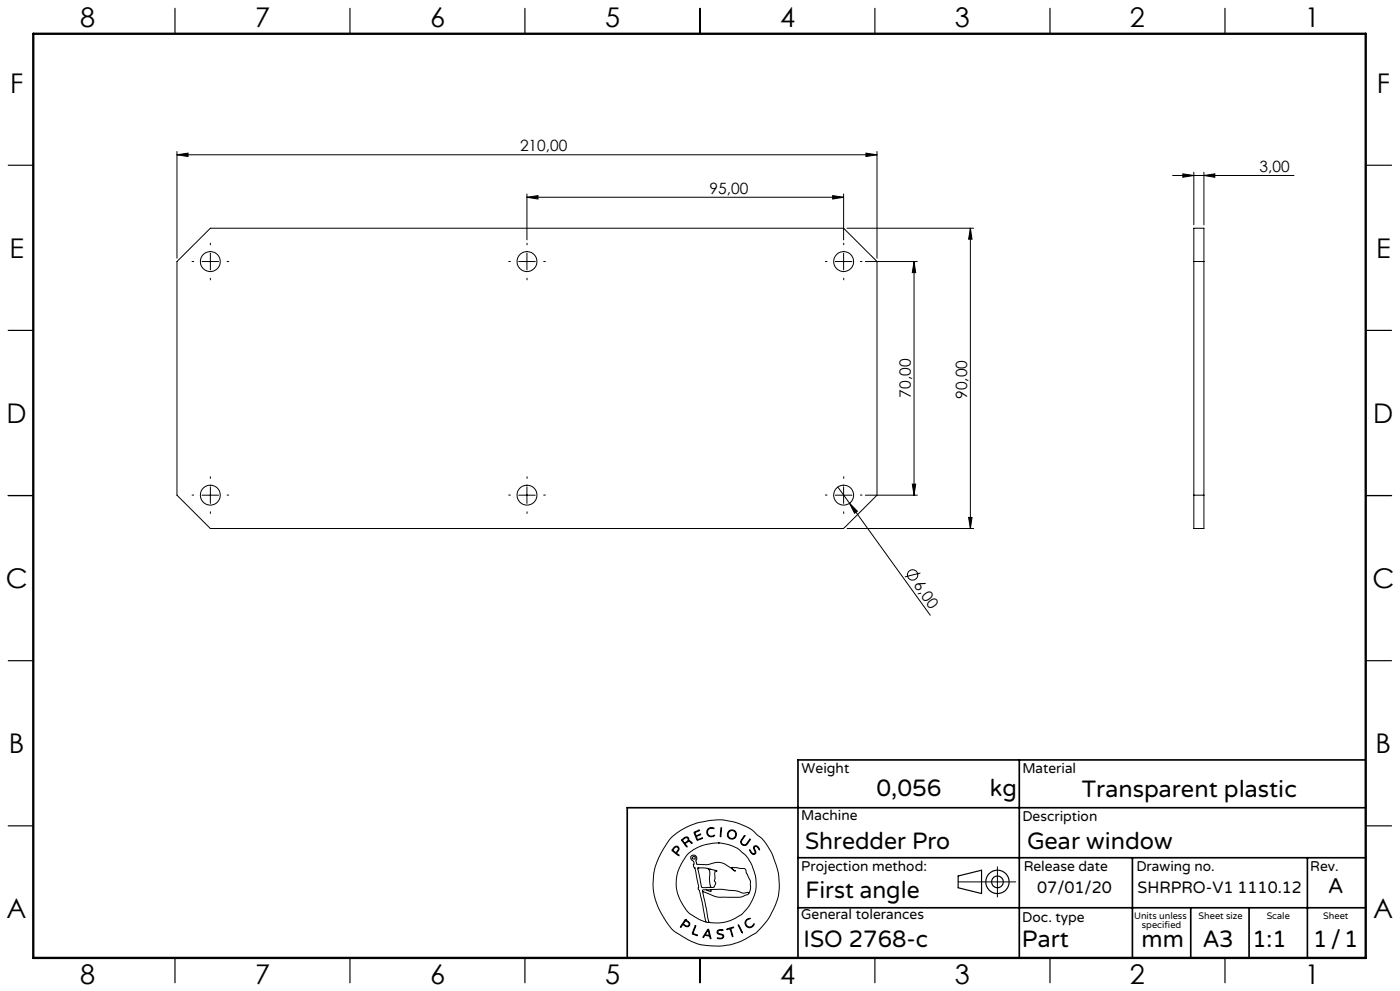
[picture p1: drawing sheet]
<svg xmlns="http://www.w3.org/2000/svg" width="420mm" height="297mm" viewBox="0 0 420 297" stroke-linecap="round" stroke-linejoin="round" font-family="sans-serif">
<g fill="none" stroke="#000" stroke-width=".3">
<path d="M53.1 46.4l3.3-.5v1zM53.1 45.4v32M53.1 46.4h210M158.1 59.1l3.3-.5v1.1zM158.1 58.1v13.8M158.1 59.1h95M249.8 58.6l3.3 .5-3.3 .6zM253.1 58.1v13.8M259.8 45.9l3.3 .5-3.3 .5zM263.1 45.4v32M351.8 52.6h36.4M354.9 52.1l3.2 .5-3.2 .5z"/>
<path d="M358.1 51.6v15.8M361.2 52.6l3.3-.5v1zM361.2 51.6v15.8M53.1 78.4l10-10h190l10 10v70l-10 10h-190l-10-10zM60.6 78.4h5M63.1 75.9v5M155.6 78.4h5M158.1 75.9v5M250.6 78.4h5M253.1 75.9v5M254.1 68.4h38M259.6 78.4h15.6"/>
<path d="M274.2 78.4l.5 3.3h-1zM274.2 78.4v70M291.1 68.4v90M291.1 68.4l.5 3.3h-1zM358.1 78.4h3.1M358.1 68.4h3.1v90h-3.1zM60.6 148.4h5M63.1 145.9v5M155.6 148.4h5M158.1 145.9v5M250.6 148.4h5M251.4 146l3.4 4.8"/>
<path d="M253.1 145.9v5M254.1 158.4h38M254.8 150.8l2.4 2.4-.8 .6zM254.8 150.8l24.3 33.6M259.6 148.4h15.6M273.7 145.1h1l-.5 3.3zM290.6 155.1h1l-.5 3.3zM358.1 148.4h3.1M276.1 171.7l-4.6 1.2M201.3 251.1l2.8-2.2 4.5-2.1 4.8-1 3.2-.1 3.7 .7 3.3 1.2 2 1.1 2.8 2.4 1.5 1.8 1.8 3.2 1.8 5.3 .3 3.5-.2 3-.8 2.8-1.7 3.7-1.8 2.5a16.5 16.5 0 0 1-6.7 5l-3.3 1.2-2.9 .4h-3.4l-2.9-.4-3.7-1.5-3.8-2.3-1.1-.9-1.2-1.6-2.3-3.7-1.2-2.8-.6-2.2-.3-3.1 .3-3.5 .9-3.2 2-4zM202 254.1l.7-.5 .6 .1 .4 .6-.1 .6a.64 .64 0 0 0-.3 1.1l.4 .5-1.7-1.2a.52 .52 0 0 1-.4-.5 .52 .52 0 0 1 .4-.6zM202.4 254l.4-.2 .5 .1 .2 .5-.2 .4a.73 .73 0 0 1-.7 .6 .73 .73 0 0 1-.7-.7z"/>
<path d="M204.5 251.6l1.1-.7h.6l.4 .3 .1 .8 .6 .2 .3 .5-.8-.5-.6 .2a.61 .61 0 0 0-.6 .5 .61 .61 0 0 0 .5 .7l-.1 .3-1.5-2zM204.8 251.7l.8-.6h.6l.2 .6-.5 .6a.52 .52 0 0 1-.6 .3 .52 .52 0 0 1-.4-.5zM208.2 249.4l1.7-.6-1 .5a.57 .57 0 0 0-.2 .9 .57 .57 0 0 0 .9 0l.6-.2-.8 .5a.46 .46 0 0 0-.5 .4 .46 .46 0 0 0 .3 .5l.1 .2 1.5-.5-1.7 .7zM212.3 248.5l.8-.5 1 .2 .1 .2-.9-.2-.7 .3-.3 .5v.7l.1 .4 .6 .4 1.3-.2a.53 .53 0 0 1-.3 .5 .53 .53 0 0 1-.5 0l-.9-.2-.4-.4-.2-1zM215.5 252.6l2.7 .4 3 1.2 2.3 1.9 .9 1.2 1.3 2.2 1.1 3.8-.1 3.5-.8 2.5a11.7 11.7 0 0 1-8.9 7.2l-2.6 .1-1.7-.2M215.5 252.6l-4.1 .6-3.4 1.5-2.1 1.8-2.1 3.5-.5 1.4-.4 2 .1 3 .9 2.9 2 3.4a9.1 9.1 0 0 0 4 2.9l1.9 .8M215.5 252.6h.1M216.3 248.1h.2v.6l-.2 1.9-.2 .2zM223.3 250.5l.1-.1 .1 .2-1.1 1.6 .2 .7 .7 .3a3.3 3.3 0 0 0 1.7-1.7v.2l-1 1.5-.4 .2-.7-.1-.6-.5-.1-.6zM224.9 254.7l.7 .9 .5 .3 .4-.3-.4-1.4 .2-.6h.9l.7 1-.1 .1-.9-1-.5 .1-.1 .4 .5 1.4-.6 .5-.9-.5zM299.2 259.8v9M205.6 275.6l-1.4 2-.1 .2h.2a.69 .69 0 0 1 .6-.6 .69 .69 0 0 1 .8 .4l.9 .1 .3-.9-1.3-1.2"/>
<path d="M205.6 275.6h.1M205.6 275.9l-.3 .5M205.7 275.9l1 .9-.1 .6-.6 .1a.7 .7 0 0 1-.9-.9l.2-.2M205.7 275.9h.1M208.5 277.5l.2-.1v.2l-.5 1.4a.56 .56 0 0 0-.2 .7 .56 .56 0 0 0 .7 .3l.5 .4-1.6-.6zM209.3 260.2l2.3-.1 3.1 .8 .4 .3a.35 .35 0 0 0-.5-.2 .35 .35 0 0 0-.1 .5v1.8l-.2 .7 .4 .8-.4 1-.5 .2h-2.6a.85 .85 0 0 1-.8-.2 .85 .85 0 0 1-.1-.9zM209.4 260.1h.1M210.8 267.2l1.9 9.2M210.8 267.2l3.7 1.5 1.3 .2h6.3l2.1-.8 .4-.3M211.8 276.4h.9M211.9 266.7h-1.1v.5M212.1 260.2a2.12 2.12 0 0 1 .8 2.7v1.9l.3 .9-.3 .2"/>
<path d="M212.3 278.6l.1-.1a4.3 4.3 0 0 1 .9 2.6v.2h-.2a.74 .74 0 0 0-.8-.8l-.2-.1a.82 .82 0 0 0-1.1 .6l-.1-.3zM212.3 278.9l.4 .9a.4 .4 0 0 1-.1 .6 .4 .4 0 0 1-.6-.2l-.4-.1zM212.4 278.9h.1M212.7 276.4h.1M213 260.6h.1M213.3 266.6l3.2-.1 4.2 .4 2.3 .8 1.1-.2a.3 .3 0 0 1 .4-.1 .3 .3 0 0 1 .1 .4M213.3 266.6v.6l-1.4-.5M213.3 266.6l-1.4 .1M215.3 278.9l.6-.3 1 .1v.2h-1.4l-.2 .6 .3 .2 1.4 .5 .1 .5-.2 .4-.6 .3-1.1-.2h1.1l.6-.5-.3-.5-1.4-.5-.1-.4zM218 278.4l2.1-.5-.8 .4 .5 2.4-.8-2.3-.8 .2zM221.5 277.2l1.2 2.2v.2zM221.5 277.1h.1"/>
<path d="M224 275.6l.7-.4 .3 .1-.8 .4-.4 .6v.6l.5 .7 .9 .2 .9-.9a.41 .41 0 0 1 .1 .5 .41 .41 0 0 1-.4 .2l-1 .5-.9-.5-.4-1.1zM224.6 267.8l.5-1.4v-2.3l-1.7-3.8-3.9-.3 .3 .5 .8 .6h-.1l-3.1-2.2-1.7-.5-3.6 .7-3-.1-.3-.9 .3-.8-.3-.7-.6-.3-.7 .1-.3 .4v.4l1 1.1-.1 1.4 .4 .5 1.1 5.4-.2 .8 .4 .4 .3 1.1 1.7 8.5M287.4 264.3h17.3"/>
<circle cx="63.1" cy="78.4" r="3"/>
<circle cx="158.1" cy="78.4" r="3"/>
<circle cx="253.1" cy="78.4" r="3"/>
<circle cx="63.1" cy="148.4" r="2.99"/>
<circle cx="158.1" cy="148.4" r="2.99"/>
<circle cx="253.1" cy="148.4" r="2.99"/>
<circle cx="273.8" cy="172.3" r="1.54"/>
<circle cx="208.1" cy="257.1" r=".44"/>
<circle cx="219.5" cy="250.1" r="1.17"/>
<circle cx="219.6" cy="250.1" r="1.38"/>
</g>
<g fill="none" stroke="#000" stroke-width=".35">
<path d="M52.5 2.5v7.5M105 2.5v7.5M157.5 2.5v7.5M210 2.5v7.5M262.5 2.5v7.5M315 2.5v7.5M367.5 2.5v7.5M2.5 49.5h7.5M410 49.5h7.5M2.5 99h7.5M410 99h7.5M2.5 148.5h7.5"/>
<path d="M410 148.5h7.5M2.5 198h7.5M410 198h7.5M2.5 247.5h7.5M410 247.5h7.5M287.4 262.5l7.1-1.7v7l-7.1-1.7zM52.5 287v7.5M105 287v7.5M157.5 287v7.5M210 287v7.5M262.5 287v7.5M315 287v7.5"/>
<path d="M367.5 287v7.5"/>
<circle cx="299.2" cy="264.3" r="3.5"/>
<circle cx="299.2" cy="264.3" r="1.75"/>
</g>
<g fill="none" stroke="#000" stroke-width=".3" stroke-dasharray="15.2 1.3 1.3 1.3">
<path d="M58.1 78.4h-.5M63.1 73.4v-.5M68.1 78.4h.5M153.1 78.4h-.5M158.1 73.4v-.5M163.1 78.4h.5M248.1 78.4h-.5M253.1 73.4v-.5M258.1 78.4h.5M63.1 83.4v.5M158.1 83.4v.5M253.1 83.4v.5"/>
<path d="M58.1 148.4h-.5M63.1 143.4v-.5M63.1 153.4v.5M68.1 148.4h.5M153.1 148.4h-.5M158.1 143.4v-.5M158.1 153.4v.5M163.1 148.4h.5M248.1 148.4h-.5M253.1 143.4v-.5M253.1 153.4v.5M258.1 148.4h.5"/>
</g>
<path d="M305.8 227.7v59.2M409.7 227.7h-170.3v59.2M239.4 257.1h170.3M339.7 257.1v29.9M392.2 257.1v29.8M409.7 242.1h-221.5v45M239.4 272.1h170.3M357.2 272.1v14.8M374.7 272.1v14.8" fill="none" stroke="#000" stroke-width=".5"/>
<path d="M10 10.1h399.7v277h-399.7z" fill="none" stroke="#000" stroke-width=".7"/>
<g fill="#000">
<path d="M254.8 150.8l2.4 2.4-.8 .6z"/>
<path d="M53.1 46.4l3.3-.5v1zM259.8 45.9l3.3 .5-3.3 .5z"/>
<path d="M158.1 59.1l3.3-.5v1.1zM249.8 58.6l3.3 .5-3.3 .6z"/>
<path d="M354.9 52.1l3.2 .5-3.2 .5zM361.2 52.6l3.3-.5v1z"/>
<path d="M291.1 68.4l.5 3.3h-1zM290.6 155.1h1l-.5 3.3z"/>
<path d="M273.7 145.1h1l-.5 3.3zM274.2 78.4l.5 3.3h-1z"/>
</g>
<g font-size="8.1">
<text x="24" y="8">8</text>
<text x="76.5" y="8">7</text>
<text x="129" y="8">6</text>
<text x="181.5" y="8">5</text>
<text x="234" y="8">4</text>
<text x="286.5" y="8">3</text>
<text x="339" y="8">2</text>
<text x="391.5" y="8">1</text>
<text x="3" y="27.7">F</text>
<text x="413" y="27.7">F</text>
<text x="2.8" y="77.2">E</text>
<text x="412.8" y="77.2">E</text>
<text x="2" y="126.7">D</text>
<text x="412" y="126.7">D</text>
<text x="1.7" y="176.2">C</text>
<text x="411.7" y="176.2">C</text>
<text x="2.7" y="225.7">B</text>
<text x="412.7" y="225.7">B</text>
<text x="2" y="275.2">A</text>
<text x="412" y="275.2">A</text>
<text x="24" y="295">8</text>
<text x="76.5" y="295">7</text>
<text x="129" y="295">6</text>
<text x="181.5" y="295">5</text>
<text x="234" y="295">4</text>
<text x="286.5" y="295">3</text>
<text x="339" y="295">2</text>
<text x="391.5" y="295">1</text>
</g>
<g font-size="7.1">
<text x="263" y="238.5">0,056</text>
<text x="297" y="238.5">kg</text>
<text x="324.6" y="239">Transparent plastic</text>
<text x="241.5" y="254.4">Shredder Pro</text>
<text x="308.1" y="254.4">Gear window</text>
<text x="241.6" y="269.2">First angle</text>
<text x="241.1" y="283.7">ISO 2768-c</text>
<text x="306.6" y="283.9">Part</text>
<text x="342.5" y="283.9">mm</text>
<text x="360.9" y="283.8">A3</text>
<text x="375.7" y="283.9">1:1</text>
<text x="393.9" y="283.9">1/1</text>
</g>
<text font-size="6.3" x="398.5" y="267.7">A</text>
<g font-size="4.9">
<text x="311.2" y="267.6">07/01/20</text>
<text x="341.3" y="267.6">SHRPRO-V1 1110.12</text>
</g>
<g font-size="4.7">
<text x="156" y="45.4">210,00</text>
<text x="377.9" y="51.6">3,00</text>
<text x="212.8" y="58.1">95,00</text>
<text x="273.2" y="119.2" transform="rotate(-90 273.2 119.2)">70,00</text>
<text x="290.1" y="119.5" transform="rotate(-90 290.1 119.5)">90,00</text>
<text x="273.9" y="175.4" transform="rotate(54 273.9 175.4)">6,00</text>
</g>
<g font-size="4.2">
<text x="240.5" y="231.7">Weight</text>
<text x="306.7" y="231.7">Material</text>
<text x="240.4" y="245.9">Machine</text>
<text x="306.7" y="246.1">Description</text>
<text x="240.4" y="261.1">Projection method:</text>
<text x="307.1" y="261">Release date</text>
<text x="340.9" y="261">Drawing no.</text>
<text x="393.1" y="261">Rev.</text>
<text x="240.4" y="275.6">General tolerances</text>
<text x="306.7" y="276.2">Doc. type</text>
</g>
<g font-size="2.8">
<text x="340.2" y="275.3">Units unless</text>
<text x="359.6" y="275.3">Sheet size</text>
<text x="380" y="275.3">Scale</text>
<text x="396.9" y="275.3">Sheet</text>
<text x="342.6" y="278.2">specified</text>
</g>
</svg>
